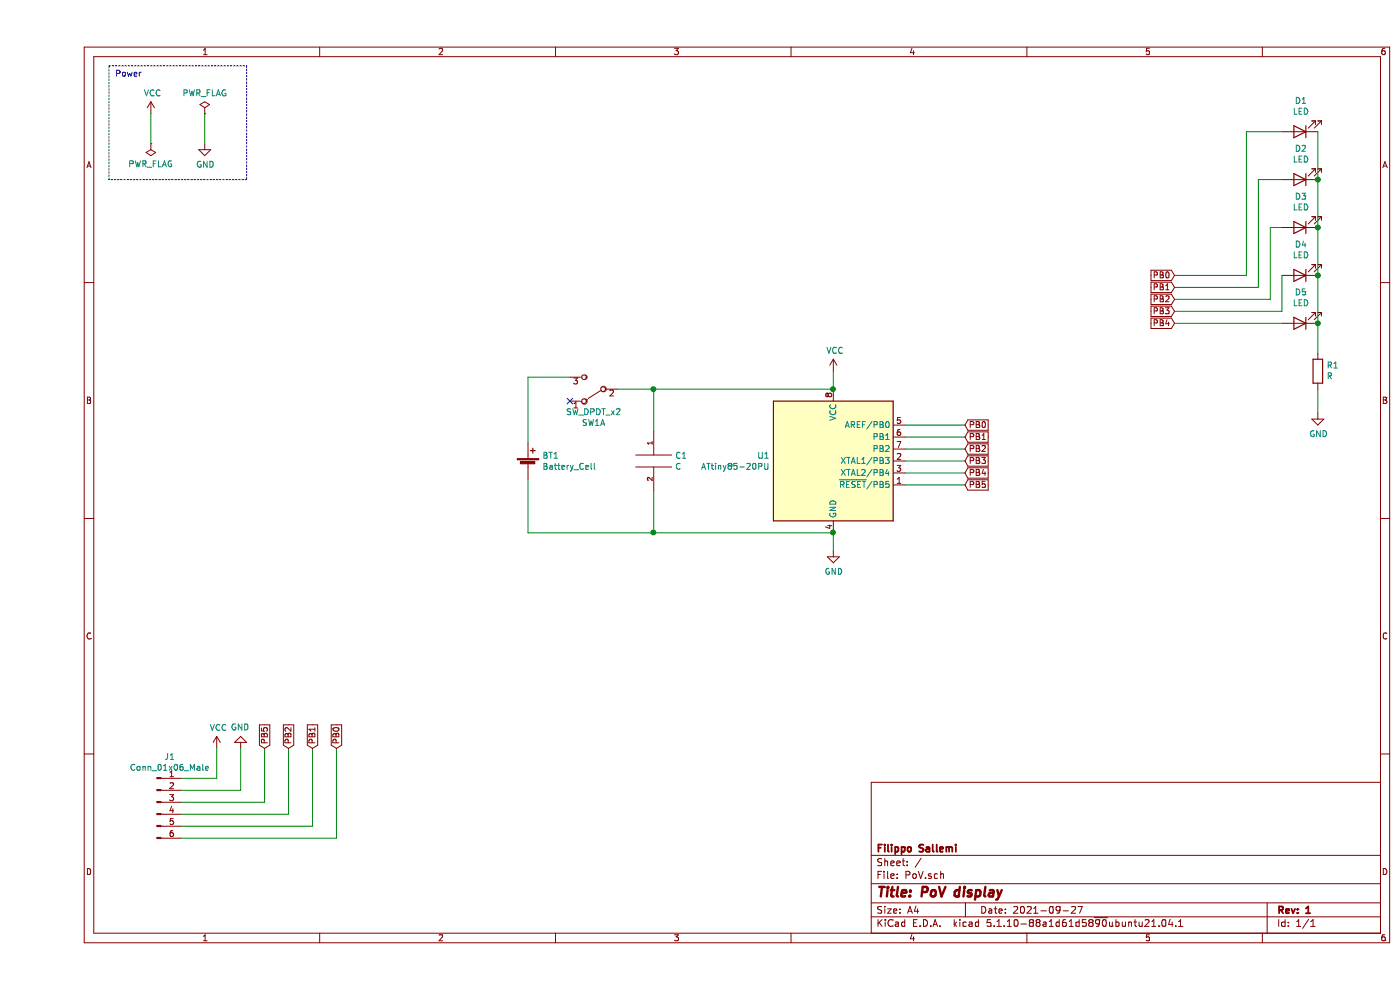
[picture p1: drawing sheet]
EESchema Schematic File Version 4
EELAYER 30 0
EELAYER END
$Descr A4 11693 8268
encoding utf-8
Sheet 1 1
Title "PoV display"
Date "2021-09-27"
Rev "1"
Comp "Filippo Sallemi"
Comment1 ""
Comment2 ""
Comment3 ""
Comment4 ""
$EndDescr
$Comp
L PoV-rescue:ATtiny85-20PU-MCU_Microchip_ATtiny U1
U 1 1
P 6650 3850
F 0 "U1" H 6121 3896 50  0000 R CNN
F 1 "ATtiny85-20PU" H 6121 3805 50  0000 R CNN
F 2 "Package_DIP:DIP-8_W7.62mm" H 6650 3850 50  0001 C CIN
F 3 "http://ww1.microchip.com/downloads/en/DeviceDoc/atmel-2586-avr-8-bit-microcontroller-attiny25-attiny45-attiny85_datasheet.pdf" H 6650 3850 50  0001 C CNN
	1    6650 3850
	1    0    0    -1  
$EndComp
$Comp
L Device:LED D1
U 1 1
P 10550 1100
F 0 "D1" H 10543 845 50  0000 C CNN
F 1 "LED" H 10543 936 50  0000 C CNN
F 2 "LED_THT:LED_D5.0mm" H 10550 1100 50  0001 C CNN
F 3 "~" H 10550 1100 50  0001 C CNN
	1    10550 1100
	-1   0    0    1   
$EndComp
$Comp
L Device:LED D2
U 1 1
P 10550 1500
F 0 "D2" H 10543 1245 50  0000 C CNN
F 1 "LED" H 10543 1336 50  0000 C CNN
F 2 "LED_THT:LED_D5.0mm" H 10550 1500 50  0001 C CNN
F 3 "~" H 10550 1500 50  0001 C CNN
	1    10550 1500
	-1   0    0    1   
$EndComp
$Comp
L Device:LED D3
U 1 1
P 10550 1900
F 0 "D3" H 10543 1645 50  0000 C CNN
F 1 "LED" H 10543 1736 50  0000 C CNN
F 2 "LED_THT:LED_D5.0mm" H 10550 1900 50  0001 C CNN
F 3 "~" H 10550 1900 50  0001 C CNN
	1    10550 1900
	-1   0    0    1   
$EndComp
$Comp
L Device:LED D4
U 1 1
P 10550 2300
F 0 "D4" H 10543 2045 50  0000 C CNN
F 1 "LED" H 10543 2136 50  0000 C CNN
F 2 "LED_THT:LED_D5.0mm" H 10550 2300 50  0001 C CNN
F 3 "~" H 10550 2300 50  0001 C CNN
	1    10550 2300
	-1   0    0    1   
$EndComp
$Comp
L Device:LED D5
U 1 1
P 10550 2700
F 0 "D5" H 10543 2445 50  0000 C CNN
F 1 "LED" H 10543 2536 50  0000 C CNN
F 2 "LED_THT:LED_D5.0mm" H 10550 2700 50  0001 C CNN
F 3 "~" H 10550 2700 50  0001 C CNN
	1    10550 2700
	-1   0    0    1   
$EndComp
$Comp
L Device:Battery_Cell BT1
U 1 1
P 4100 3900
F 0 "BT1" H 4218 3996 50  0000 L CNN
F 1 "Battery_Cell" H 4218 3905 50  0000 L CNN
F 2 "Battery:BatteryHolder_Keystone_103_1x20mm" V 4100 3960 50  0001 C CNN
F 3 "~" V 4100 3960 50  0001 C CNN
	1    4100 3900
	1    0    0    -1  
$EndComp
$Comp
L pspice:C C1
U 1 1
P 5150 3850
F 0 "C1" H 5328 3896 50  0000 L CNN
F 1 "C" H 5328 3805 50  0000 L CNN
F 2 "Capacitor_THT:C_Disc_D3.0mm_W1.6mm_P2.50mm" H 5150 3850 50  0001 C CNN
F 3 "~" H 5150 3850 50  0001 C CNN
	1    5150 3850
	1    0    0    -1  
$EndComp
Wire Wire Line
	6650 3250 5150 3250
Wire Wire Line
	5150 3250 5150 3600
Wire Wire Line
	6650 4450 5150 4450
Wire Wire Line
	5150 4450 5150 4100
Wire Wire Line
	9500 2700 10400 2700
Wire Wire Line
	9500 2600 10400 2600
Wire Wire Line
	10400 2600 10400 2300
Wire Wire Line
	9500 2500 10300 2500
Wire Wire Line
	10300 2500 10300 1900
Wire Wire Line
	10300 1900 10400 1900
Wire Wire Line
	9500 2400 10200 2400
Wire Wire Line
	10200 2400 10200 1500
Wire Wire Line
	10200 1500 10400 1500
Wire Wire Line
	10400 1100 10100 1100
Wire Wire Line
	10100 1100 10100 2300
Wire Wire Line
	10100 2300 9500 2300
Wire Wire Line
	10700 2700 10700 2300
Wire Wire Line
	10700 2300 10700 1900
Connection ~ 10700 2300
Wire Wire Line
	10700 1900 10700 1500
Connection ~ 10700 1900
Wire Wire Line
	10700 1500 10700 1100
Connection ~ 10700 1500
$Comp
L Switch:SW_DPDT_x2 SW1
U 1 1
P 4650 3250
F 0 "SW1" H 4650 3535 50  0000 C CNN
F 1 "SW_DPDT_x2" H 4650 3444 50  0000 C CNN
F 2 "Button_Switch_THT:SW_CuK_JS202011AQN_DPDT_Angled" H 4650 3250 50  0001 C CNN
F 3 "~" H 4650 3250 50  0001 C CNN
	1    4650 3250
	-1   0    0    1   
$EndComp
Connection ~ 5150 3250
Wire Wire Line
	5150 4450 4100 4450
Wire Wire Line
	4100 4450 4100 4000
Connection ~ 5150 4450
Wire Wire Line
	4100 3700 4100 3150
Wire Wire Line
	4850 3250 5150 3250
Wire Wire Line
	4100 3150 4450 3150
$Comp
L Device:R R1
U 1 1
P 10700 3100
F 0 "R1" H 10630 3054 50  0000 R CNN
F 1 "R" H 10630 3145 50  0000 R CNN
F 2 "Resistor_THT:R_Axial_DIN0207_L6.3mm_D2.5mm_P7.62mm_Horizontal" V 10630 3100 50  0001 C CNN
F 3 "~" H 10700 3100 50  0001 C CNN
	1    10700 3100
	-1   0    0    1   
$EndComp
Wire Wire Line
	7250 3550 7750 3550
Wire Wire Line
	7250 3650 7750 3650
Wire Wire Line
	7250 3750 7750 3750
Wire Wire Line
	7250 3850 7750 3850
Wire Wire Line
	7250 3950 7750 3950
Text GLabel 7750 3550 2    50   Input ~ 0
PB0
Text GLabel 7750 3650 2    50   Input ~ 0
PB1
Text GLabel 7750 3750 2    50   Input ~ 0
PB2
Text GLabel 7750 3850 2    50   Input ~ 0
PB3
Text GLabel 7750 3950 2    50   Input ~ 0
PB4
Text GLabel 9500 2300 0    50   Input ~ 0
PB0
Text GLabel 9500 2400 0    50   Input ~ 0
PB1
Text GLabel 9500 2500 0    50   Input ~ 0
PB2
Text GLabel 9500 2600 0    50   Input ~ 0
PB3
Text GLabel 9500 2700 0    50   Input ~ 0
PB4
$Comp
L power:GND #PWR02
U 1 1
P 1400 1200
F 0 "#PWR02" H 1400 950 50  0001 C CNN
F 1 "GND" H 1405 1027 50  0000 C CNN
F 2 "" H 1400 1200 50  0001 C CNN
F 3 "" H 1400 1200 50  0001 C CNN
	1    1400 1200
	1    0    0    -1  
$EndComp
$Comp
L power:PWR_FLAG #FLG01
U 1 1
P 950 1200
F 0 "#FLG01" H 950 1275 50  0001 C CNN
F 1 "PWR_FLAG" H 950 1373 50  0000 C CNN
F 2 "" H 950 1200 50  0001 C CNN
F 3 "~" H 950 1200 50  0001 C CNN
	1    950  1200
	-1   0    0    1   
$EndComp
$Comp
L power:PWR_FLAG #FLG02
U 1 1
P 1400 950
F 0 "#FLG02" H 1400 1025 50  0001 C CNN
F 1 "PWR_FLAG" H 1400 1123 50  0000 C CNN
F 2 "" H 1400 950 50  0001 C CNN
F 3 "~" H 1400 950 50  0001 C CNN
	1    1400 950 
	1    0    0    -1  
$EndComp
Wire Wire Line
	1400 950  1400 1200
Wire Wire Line
	950  950  950  1200
Wire Notes Line
	600  550  1750 550 
Wire Notes Line
	1750 550  1750 1500
Wire Notes Line
	1750 1500 600  1500
Wire Notes Line
	600  1500 600  550 
Text Notes 650  650  0    50   ~ 0
Power
$Comp
L power:GND #PWR07
U 1 1
P 10700 3450
F 0 "#PWR07" H 10700 3200 50  0001 C CNN
F 1 "GND" H 10705 3277 50  0000 C CNN
F 2 "" H 10700 3450 50  0001 C CNN
F 3 "" H 10700 3450 50  0001 C CNN
	1    10700 3450
	1    0    0    -1  
$EndComp
Wire Wire Line
	10700 2700 10700 2950
Connection ~ 10700 2700
Wire Wire Line
	10700 3250 10700 3450
$Comp
L power:GND #PWR06
U 1 1
P 6650 4600
F 0 "#PWR06" H 6650 4350 50  0001 C CNN
F 1 "GND" H 6655 4427 50  0000 C CNN
F 2 "" H 6650 4600 50  0001 C CNN
F 3 "" H 6650 4600 50  0001 C CNN
	1    6650 4600
	1    0    0    -1  
$EndComp
Wire Wire Line
	6650 3100 6650 3250
Connection ~ 6650 3250
Wire Wire Line
	6650 4450 6650 4600
Connection ~ 6650 4450
NoConn ~ 4450 3350
$Comp
L power:VCC #PWR01
U 1 1
P 950 950
F 0 "#PWR01" H 950 800 50  0001 C CNN
F 1 "VCC" H 965 1123 50  0000 C CNN
F 2 "" H 950 950 50  0001 C CNN
F 3 "" H 950 950 50  0001 C CNN
	1    950  950 
	1    0    0    -1  
$EndComp
$Comp
L power:VCC #PWR05
U 1 1
P 6650 3100
F 0 "#PWR05" H 6650 2950 50  0001 C CNN
F 1 "VCC" H 6665 3273 50  0000 C CNN
F 2 "" H 6650 3100 50  0001 C CNN
F 3 "" H 6650 3100 50  0001 C CNN
	1    6650 3100
	1    0    0    -1  
$EndComp
$Comp
L Connector:Conn_01x06_Male J1
U 1 1
P 1000 6700
F 0 "J1" H 1108 7081 50  0000 C CNN
F 1 "Conn_01x06_Male" H 1108 6990 50  0000 C CNN
F 2 "Connector_PinHeader_2.54mm:PinHeader_1x06_P2.54mm_Vertical" H 1000 6700 50  0001 C CNN
F 3 "~" H 1000 6700 50  0001 C CNN
	1    1000 6700
	1    0    0    -1  
$EndComp
$Comp
L power:VCC #PWR03
U 1 1
P 1500 6250
F 0 "#PWR03" H 1500 6100 50  0001 C CNN
F 1 "VCC" H 1515 6423 50  0000 C CNN
F 2 "" H 1500 6250 50  0001 C CNN
F 3 "" H 1500 6250 50  0001 C CNN
	1    1500 6250
	1    0    0    -1  
$EndComp
Wire Wire Line
	1200 6500 1500 6500
Wire Wire Line
	1500 6500 1500 6250
$Comp
L power:GND #PWR04
U 1 1
P 1700 6250
F 0 "#PWR04" H 1700 6000 50  0001 C CNN
F 1 "GND" H 1705 6077 50  0000 C CNN
F 2 "" H 1700 6250 50  0001 C CNN
F 3 "" H 1700 6250 50  0001 C CNN
	1    1700 6250
	-1   0    0    1   
$EndComp
Wire Wire Line
	1200 6600 1700 6600
Wire Wire Line
	1700 6600 1700 6250
Wire Wire Line
	1200 6700 1900 6700
Wire Wire Line
	1900 6700 1900 6250
Wire Wire Line
	1200 6800 2100 6800
Wire Wire Line
	2100 6800 2100 6250
Wire Wire Line
	1200 6900 2300 6900
Wire Wire Line
	2300 6900 2300 6250
Wire Wire Line
	1200 7000 2500 7000
Wire Wire Line
	2500 7000 2500 6250
Text GLabel 1900 6250 1    50   Input ~ 0
PB5
Text GLabel 2100 6250 1    50   Input ~ 0
PB2
Text GLabel 2300 6250 1    50   Input ~ 0
PB1
Text GLabel 2500 6250 1    50   Input ~ 0
PB0
Wire Wire Line
	7250 4050 7750 4050
Text GLabel 7750 4050 2    50   Input ~ 0
PB5
$EndSCHEMATC
